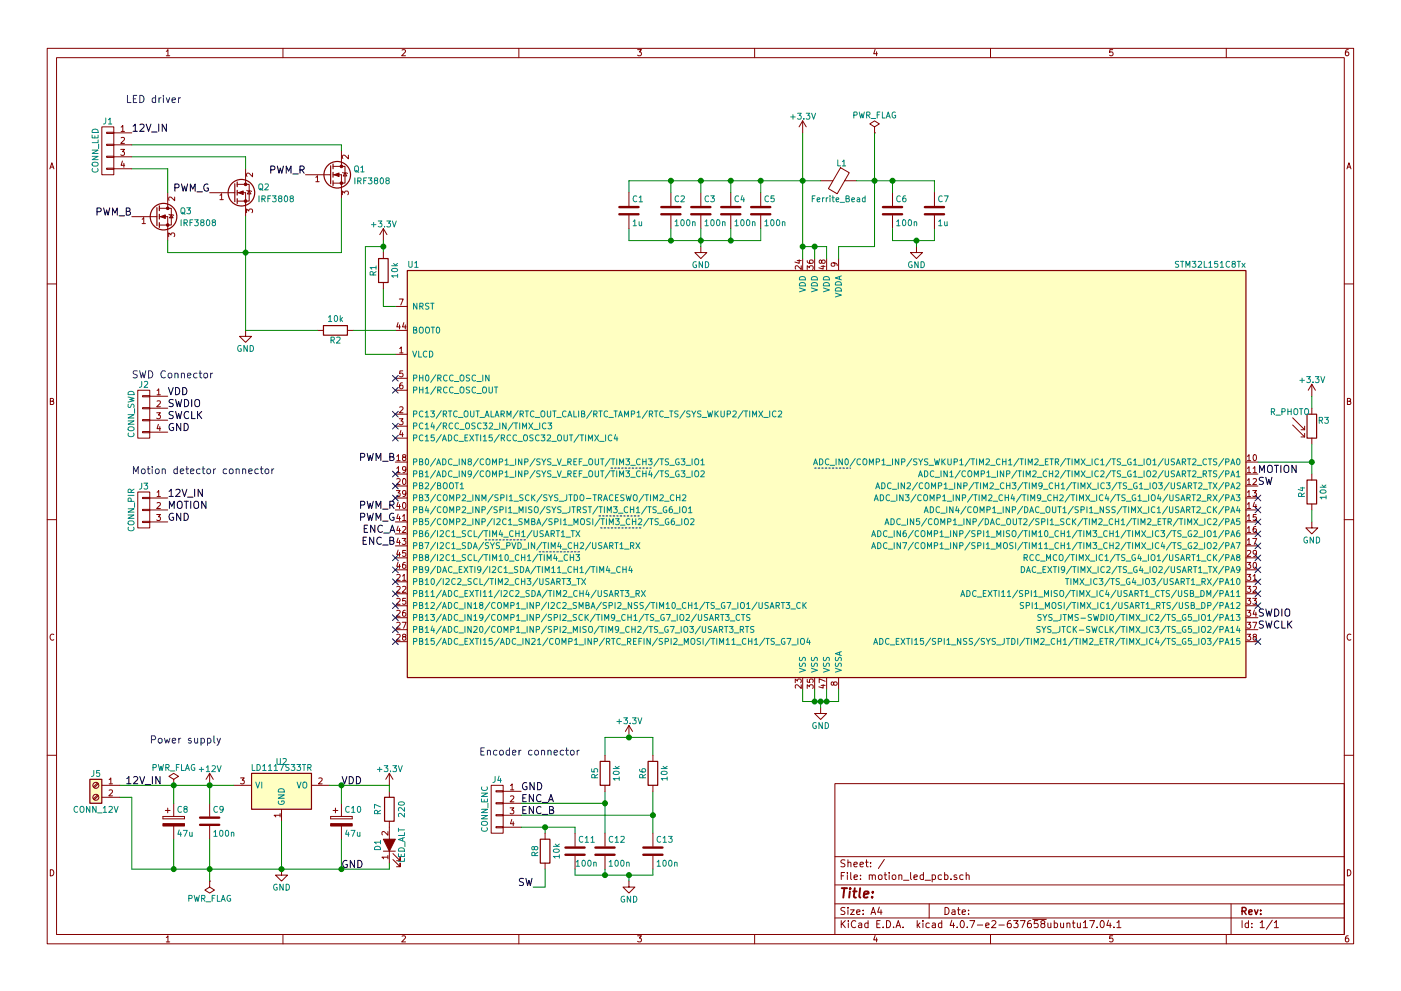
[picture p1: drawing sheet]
EESchema Schematic File Version 2
LIBS:power
LIBS:device
LIBS:switches
LIBS:relays
LIBS:motors
LIBS:transistors
LIBS:conn
LIBS:linear
LIBS:regul
LIBS:74xx
LIBS:cmos4000
LIBS:adc-dac
LIBS:memory
LIBS:xilinx
LIBS:microcontrollers
LIBS:dsp
LIBS:microchip
LIBS:analog_switches
LIBS:motorola
LIBS:texas
LIBS:intel
LIBS:audio
LIBS:interface
LIBS:digital-audio
LIBS:philips
LIBS:display
LIBS:cypress
LIBS:siliconi
LIBS:opto
LIBS:atmel
LIBS:contrib
LIBS:valves
LIBS:stm32
LIBS:motion_led_pcb-cache
EELAYER 25 0
EELAYER END
$Descr A4 11693 8268
encoding utf-8
Sheet 1 1
Title ""
Date ""
Rev ""
Comp ""
Comment1 ""
Comment2 ""
Comment3 ""
Comment4 ""
$EndDescr
$Comp
L STM32L151C8Tx U1
U 1 1
P 6900 3950
F 0 "U1" H 3400 5675 50  0000 L BNN
F 1 "STM32L151C8Tx" H 10400 5675 50  0000 R BNN
F 2 "Housings_QFP:LQFP-48_7x7mm_Pitch0.5mm" H 10400 5625 50  0001 R TNN
F 3 "" H 6900 3950 50  0001 C CNN
	1    6900 3950
	1    0    0    -1  
$EndComp
$Comp
L C C6
U 1 1
P 7450 1750
F 0 "C6" H 7475 1850 50  0000 L CNN
F 1 "100n" H 7475 1650 50  0000 L CNN
F 2 "Capacitors_SMD:C_1206_HandSoldering" H 7488 1600 50  0001 C CNN
F 3 "" H 7450 1750 50  0001 C CNN
	1    7450 1750
	1    0    0    -1  
$EndComp
$Comp
L C C2
U 1 1
P 5600 1750
F 0 "C2" H 5625 1850 50  0000 L CNN
F 1 "100n" H 5625 1650 50  0000 L CNN
F 2 "Capacitors_SMD:C_1206_HandSoldering" H 5638 1600 50  0001 C CNN
F 3 "" H 5600 1750 50  0001 C CNN
	1    5600 1750
	1    0    0    -1  
$EndComp
$Comp
L C C3
U 1 1
P 5850 1750
F 0 "C3" H 5875 1850 50  0000 L CNN
F 1 "100n" H 5875 1650 50  0000 L CNN
F 2 "Capacitors_SMD:C_1206_HandSoldering" H 5888 1600 50  0001 C CNN
F 3 "" H 5850 1750 50  0001 C CNN
	1    5850 1750
	1    0    0    -1  
$EndComp
$Comp
L C C4
U 1 1
P 6100 1750
F 0 "C4" H 6125 1850 50  0000 L CNN
F 1 "100n" H 6125 1650 50  0000 L CNN
F 2 "Capacitors_SMD:C_1206_HandSoldering" H 6138 1600 50  0001 C CNN
F 3 "" H 6100 1750 50  0001 C CNN
	1    6100 1750
	1    0    0    -1  
$EndComp
$Comp
L C C5
U 1 1
P 6350 1750
F 0 "C5" H 6375 1850 50  0000 L CNN
F 1 "100n" H 6375 1650 50  0000 L CNN
F 2 "Capacitors_SMD:C_1206_HandSoldering" H 6388 1600 50  0001 C CNN
F 3 "" H 6350 1750 50  0001 C CNN
	1    6350 1750
	1    0    0    -1  
$EndComp
$Comp
L Ferrite_Bead L1
U 1 1
P 7000 1500
F 0 "L1" V 6850 1525 50  0000 C CNN
F 1 "Ferrite_Bead" V 7150 1500 50  0000 C CNN
F 2 "Inductors_SMD:L_0805_HandSoldering" V 6930 1500 50  0001 C CNN
F 3 "" H 7000 1500 50  0001 C CNN
	1    7000 1500
	0    1    1    0   
$EndComp
$Comp
L GND #PWR01
U 1 1
P 7650 2050
F 0 "#PWR01" H 7650 1800 50  0001 C CNN
F 1 "GND" H 7650 1900 50  0000 C CNN
F 2 "" H 7650 2050 50  0001 C CNN
F 3 "" H 7650 2050 50  0001 C CNN
	1    7650 2050
	1    0    0    -1  
$EndComp
$Comp
L GND #PWR02
U 1 1
P 5850 2050
F 0 "#PWR02" H 5850 1800 50  0001 C CNN
F 1 "GND" H 5850 1900 50  0000 C CNN
F 2 "" H 5850 2050 50  0001 C CNN
F 3 "" H 5850 2050 50  0001 C CNN
	1    5850 2050
	1    0    0    -1  
$EndComp
$Comp
L R R2
U 1 1
P 2800 2750
F 0 "R2" V 2880 2750 50  0000 C CNN
F 1 "10k" V 2700 2750 50  0000 C CNN
F 2 "Resistors_SMD:R_1206_HandSoldering" V 2730 2750 50  0001 C CNN
F 3 "" H 2800 2750 50  0001 C CNN
	1    2800 2750
	0    1    1    0   
$EndComp
$Comp
L GND #PWR03
U 1 1
P 2050 2750
F 0 "#PWR03" H 2050 2500 50  0001 C CNN
F 1 "GND" H 2050 2600 50  0000 C CNN
F 2 "" H 2050 2750 50  0001 C CNN
F 3 "" H 2050 2750 50  0001 C CNN
	1    2050 2750
	1    0    0    -1  
$EndComp
$Comp
L GND #PWR04
U 1 1
P 6850 5900
F 0 "#PWR04" H 6850 5650 50  0001 C CNN
F 1 "GND" H 6850 5750 50  0000 C CNN
F 2 "" H 6850 5900 50  0001 C CNN
F 3 "" H 6850 5900 50  0001 C CNN
	1    6850 5900
	1    0    0    -1  
$EndComp
$Comp
L +3.3V #PWR05
U 1 1
P 6700 1100
F 0 "#PWR05" H 6700 950 50  0001 C CNN
F 1 "+3.3V" H 6700 1240 50  0000 C CNN
F 2 "" H 6700 1100 50  0001 C CNN
F 3 "" H 6700 1100 50  0001 C CNN
	1    6700 1100
	1    0    0    -1  
$EndComp
$Comp
L +3.3V #PWR06
U 1 1
P 3200 2000
F 0 "#PWR06" H 3200 1850 50  0001 C CNN
F 1 "+3.3V" H 3200 2140 50  0000 C CNN
F 2 "" H 3200 2000 50  0001 C CNN
F 3 "" H 3200 2000 50  0001 C CNN
	1    3200 2000
	1    0    0    -1  
$EndComp
$Comp
L PWR_FLAG #FLG07
U 1 1
P 7300 1100
F 0 "#FLG07" H 7300 1175 50  0001 C CNN
F 1 "PWR_FLAG" H 7300 1250 50  0000 C CNN
F 2 "" H 7300 1100 50  0001 C CNN
F 3 "" H 7300 1100 50  0001 C CNN
	1    7300 1100
	1    0    0    -1  
$EndComp
$Comp
L LD1117S33TR U2
U 1 1
P 2350 6600
F 0 "U2" H 2350 6850 50  0000 C CNN
F 1 "LD1117S33TR" H 2350 6800 50  0000 C CNN
F 2 "TO_SOT_Packages_SMD:SOT-223" H 2350 6700 50  0001 C CNN
F 3 "" H 2350 6600 50  0001 C CNN
	1    2350 6600
	1    0    0    -1  
$EndComp
$Comp
L R R7
U 1 1
P 3250 6750
F 0 "R7" V 3150 6750 50  0000 C CNN
F 1 "220" V 3350 6750 50  0000 C CNN
F 2 "Resistors_SMD:R_1206_HandSoldering" V 3180 6750 50  0001 C CNN
F 3 "" H 3250 6750 50  0001 C CNN
	1    3250 6750
	1    0    0    -1  
$EndComp
$Comp
L CP C8
U 1 1
P 1450 6850
F 0 "C8" H 1475 6950 50  0000 L CNN
F 1 "47u" H 1475 6750 50  0000 L CNN
F 2 "Capacitors_SMD:CP_Elec_10x10" H 1488 6700 50  0001 C CNN
F 3 "" H 1450 6850 50  0001 C CNN
	1    1450 6850
	1    0    0    -1  
$EndComp
$Comp
L C C9
U 1 1
P 1750 6850
F 0 "C9" H 1775 6950 50  0000 L CNN
F 1 "100n" H 1775 6750 50  0000 L CNN
F 2 "Capacitors_SMD:C_1206_HandSoldering" H 1788 6700 50  0001 C CNN
F 3 "" H 1750 6850 50  0001 C CNN
	1    1750 6850
	1    0    0    -1  
$EndComp
$Comp
L LED_ALT D1
U 1 1
P 3250 7050
F 0 "D1" H 3250 7150 50  0000 C CNN
F 1 "LED_ALT" H 3250 6950 50  0000 C CNN
F 2 "LEDs:LED_1206_HandSoldering" H 3250 7050 50  0001 C CNN
F 3 "" H 3250 7050 50  0001 C CNN
	1    3250 7050
	0    -1   -1   0   
$EndComp
$Comp
L CP C10
U 1 1
P 2850 6850
F 0 "C10" H 2875 6950 50  0000 L CNN
F 1 "47u" H 2875 6750 50  0000 L CNN
F 2 "Capacitors_SMD:CP_Elec_10x10" H 2888 6700 50  0001 C CNN
F 3 "" H 2850 6850 50  0001 C CNN
	1    2850 6850
	1    0    0    -1  
$EndComp
$Comp
L GND #PWR08
U 1 1
P 2350 7250
F 0 "#PWR08" H 2350 7000 50  0001 C CNN
F 1 "GND" H 2350 7100 50  0000 C CNN
F 2 "" H 2350 7250 50  0001 C CNN
F 3 "" H 2350 7250 50  0001 C CNN
	1    2350 7250
	1    0    0    -1  
$EndComp
Text Label 2850 7250 0    60   ~ 0
GND
$Comp
L PWR_FLAG #FLG09
U 1 1
P 1450 6550
F 0 "#FLG09" H 1450 6625 50  0001 C CNN
F 1 "PWR_FLAG" H 1450 6700 50  0000 C CNN
F 2 "" H 1450 6550 50  0001 C CNN
F 3 "" H 1450 6550 50  0001 C CNN
	1    1450 6550
	1    0    0    -1  
$EndComp
$Comp
L +12V #PWR010
U 1 1
P 1750 6550
F 0 "#PWR010" H 1750 6400 50  0001 C CNN
F 1 "+12V" H 1750 6690 50  0000 C CNN
F 2 "" H 1750 6550 50  0001 C CNN
F 3 "" H 1750 6550 50  0001 C CNN
	1    1750 6550
	1    0    0    -1  
$EndComp
Text Label 1350 6550 2    60   ~ 0
12V_IN
$Comp
L +3.3V #PWR011
U 1 1
P 3250 6550
F 0 "#PWR011" H 3250 6400 50  0001 C CNN
F 1 "+3.3V" H 3250 6690 50  0000 C CNN
F 2 "" H 3250 6550 50  0001 C CNN
F 3 "" H 3250 6550 50  0001 C CNN
	1    3250 6550
	1    0    0    -1  
$EndComp
Text Label 2850 6550 0    60   ~ 0
VDD
$Comp
L +3.3V #PWR012
U 1 1
P 5250 6150
F 0 "#PWR012" H 5250 6000 50  0001 C CNN
F 1 "+3.3V" H 5250 6290 50  0000 C CNN
F 2 "" H 5250 6150 50  0001 C CNN
F 3 "" H 5250 6150 50  0001 C CNN
	1    5250 6150
	1    0    0    -1  
$EndComp
$Comp
L C C12
U 1 1
P 5050 7100
F 0 "C12" H 5075 7200 50  0000 L CNN
F 1 "100n" H 5075 7000 50  0000 L CNN
F 2 "Capacitors_SMD:C_1206_HandSoldering" H 5088 6950 50  0001 C CNN
F 3 "" H 5050 7100 50  0001 C CNN
	1    5050 7100
	1    0    0    -1  
$EndComp
$Comp
L C C13
U 1 1
P 5450 7100
F 0 "C13" H 5475 7200 50  0000 L CNN
F 1 "100n" H 5475 7000 50  0000 L CNN
F 2 "Capacitors_SMD:C_1206_HandSoldering" H 5488 6950 50  0001 C CNN
F 3 "" H 5450 7100 50  0001 C CNN
	1    5450 7100
	1    0    0    -1  
$EndComp
$Comp
L GND #PWR013
U 1 1
P 5250 7350
F 0 "#PWR013" H 5250 7100 50  0001 C CNN
F 1 "GND" H 5250 7200 50  0000 C CNN
F 2 "" H 5250 7350 50  0001 C CNN
F 3 "" H 5250 7350 50  0001 C CNN
	1    5250 7350
	1    0    0    -1  
$EndComp
$Comp
L CONN_01X04 J4
U 1 1
P 4150 6750
F 0 "J4" H 4150 7000 50  0000 C CNN
F 1 "CONN_ENC" V 4250 6750 50  0000 C CNN
F 2 "Pin_Headers:Pin_Header_Straight_1x04_Pitch2.54mm" H 4150 6750 50  0001 C CNN
F 3 "" H 4150 6750 50  0001 C CNN
	1    4150 6750
	-1   0    0    -1  
$EndComp
Text Label 4350 6600 0    60   ~ 0
GND
$Comp
L C C11
U 1 1
P 4800 7100
F 0 "C11" H 4825 7200 50  0000 L CNN
F 1 "100n" H 4800 7000 50  0000 L CNN
F 2 "Capacitors_SMD:C_1206_HandSoldering" H 4838 6950 50  0001 C CNN
F 3 "" H 4800 7100 50  0001 C CNN
	1    4800 7100
	1    0    0    -1  
$EndComp
Text Label 4450 7400 2    60   ~ 0
SW
Text Notes 4000 6300 0    60   ~ 0
Encoder connector
Text Notes 1250 6200 0    60   ~ 0
Power supply
$Comp
L PWR_FLAG #FLG014
U 1 1
P 1750 7350
F 0 "#FLG014" H 1750 7425 50  0001 C CNN
F 1 "PWR_FLAG" H 1750 7500 50  0000 C CNN
F 2 "" H 1750 7350 50  0001 C CNN
F 3 "" H 1750 7350 50  0001 C CNN
	1    1750 7350
	-1   0    0    1   
$EndComp
Text Label 4350 6700 0    60   ~ 0
ENC_A
Text Label 4350 6800 0    60   ~ 0
ENC_B
Text Label 3300 4450 2    60   ~ 0
ENC_A
Text Label 3300 4550 2    60   ~ 0
ENC_B
$Comp
L R_PHOTO R3
U 1 1
P 10950 3550
F 0 "R3" H 11000 3600 50  0000 L CNN
F 1 "R_PHOTO" H 10600 3700 50  0000 L TNN
F 2 "Pin_Headers:Pin_Header_Straight_1x02_Pitch2.54mm" V 11000 3300 50  0001 L CNN
F 3 "" H 10950 3500 50  0001 C CNN
	1    10950 3550
	1    0    0    -1  
$EndComp
$Comp
L GND #PWR015
U 1 1
P 10950 4350
F 0 "#PWR015" H 10950 4100 50  0001 C CNN
F 1 "GND" H 10950 4200 50  0000 C CNN
F 2 "" H 10950 4350 50  0001 C CNN
F 3 "" H 10950 4350 50  0001 C CNN
	1    10950 4350
	1    0    0    -1  
$EndComp
$Comp
L +3.3V #PWR016
U 1 1
P 10950 3300
F 0 "#PWR016" H 10950 3150 50  0001 C CNN
F 1 "+3.3V" H 10950 3440 50  0000 C CNN
F 2 "" H 10950 3300 50  0001 C CNN
F 3 "" H 10950 3300 50  0001 C CNN
	1    10950 3300
	1    0    0    -1  
$EndComp
Text Label 3300 4250 2    60   ~ 0
PWM_R
Text Label 3300 4350 2    60   ~ 0
PWM_G
Text Label 3300 3850 2    60   ~ 0
PWM_B
Text Label 10500 3950 0    60   ~ 0
MOTION
$Comp
L CONN_01X03 J3
U 1 1
P 1200 4250
F 0 "J3" H 1200 4450 50  0000 C CNN
F 1 "CONN_PIR" V 1300 4250 50  0000 C CNN
F 2 "Pin_Headers:Pin_Header_Angled_1x04_Pitch2.54mm" H 1200 4250 50  0001 C CNN
F 3 "" H 1200 4250 50  0001 C CNN
	1    1200 4250
	-1   0    0    -1  
$EndComp
Text Label 1400 4150 0    60   ~ 0
12V_IN
Text Label 1400 4350 0    60   ~ 0
GND
Text Label 1400 4250 0    60   ~ 0
MOTION
$Comp
L Q_NMOS_GDS Q2
U 1 1
P 1950 1600
F 0 "Q2" H 2150 1650 50  0000 L CNN
F 1 "IRF3808" H 2150 1550 50  0000 L CNN
F 2 "TO_SOT_Packages_THT:TO-220_Vertical" H 2150 1700 50  0001 C CNN
F 3 "" H 1950 1600 50  0001 C CNN
	1    1950 1600
	1    0    0    -1  
$EndComp
$Comp
L Q_NMOS_GDS Q3
U 1 1
P 1300 1800
F 0 "Q3" H 1500 1850 50  0000 L CNN
F 1 "IRF3808" H 1500 1750 50  0000 L CNN
F 2 "TO_SOT_Packages_THT:TO-220_Vertical" H 1500 1900 50  0001 C CNN
F 3 "" H 1300 1800 50  0001 C CNN
	1    1300 1800
	1    0    0    -1  
$EndComp
$Comp
L Q_NMOS_GDS Q1
U 1 1
P 2750 1450
F 0 "Q1" H 2950 1500 50  0000 L CNN
F 1 "IRF3808" H 2950 1400 50  0000 L CNN
F 2 "TO_SOT_Packages_THT:TO-220_Vertical" H 2950 1550 50  0001 C CNN
F 3 "" H 2750 1450 50  0001 C CNN
	1    2750 1450
	1    0    0    -1  
$EndComp
Text Label 1100 1800 2    60   ~ 0
PWM_B
Text Label 1750 1600 2    60   ~ 0
PWM_G
Text Label 2550 1450 2    60   ~ 0
PWM_R
$Comp
L CONN_01X04 J1
U 1 1
P 900 1250
F 0 "J1" H 900 1500 50  0000 C CNN
F 1 "CONN_LED" V 1000 1250 50  0000 C CNN
F 2 "Pin_Headers:Pin_Header_Angled_1x04_Pitch2.54mm" H 900 1250 50  0001 C CNN
F 3 "" H 900 1250 50  0001 C CNN
	1    900  1250
	-1   0    0    -1  
$EndComp
Text Label 1100 1100 0    60   ~ 0
12V_IN
Text Notes 1050 850  0    60   ~ 0
LED driver
Wire Wire Line
	7150 1500 7800 1500
Wire Wire Line
	7800 1500 7800 1600
Wire Wire Line
	7450 1600 7450 1500
Connection ~ 7450 1500
Wire Wire Line
	7450 1900 7450 2000
Wire Wire Line
	7450 2000 7800 2000
Wire Wire Line
	7800 2000 7800 1900
Wire Wire Line
	7650 2000 7650 2050
Connection ~ 7650 2000
Wire Wire Line
	5250 1500 6850 1500
Wire Wire Line
	5250 1500 5250 1600
Wire Wire Line
	5600 1600 5600 1500
Connection ~ 5600 1500
Wire Wire Line
	5850 1500 5850 1600
Connection ~ 5850 1500
Wire Wire Line
	6100 1600 6100 1500
Connection ~ 6100 1500
Wire Wire Line
	6350 1600 6350 1500
Connection ~ 6350 1500
Wire Wire Line
	6350 2000 6350 1900
Wire Wire Line
	5250 2000 6350 2000
Wire Wire Line
	5250 2000 5250 1900
Wire Wire Line
	5600 1900 5600 2000
Connection ~ 5600 2000
Wire Wire Line
	5850 1900 5850 2050
Connection ~ 5850 2000
Wire Wire Line
	6100 1900 6100 2000
Connection ~ 6100 2000
Wire Wire Line
	6700 1100 6700 2150
Connection ~ 6700 1500
Wire Wire Line
	6800 2150 6800 2050
Wire Wire Line
	6700 2050 6900 2050
Connection ~ 6700 2050
Wire Wire Line
	6900 2050 6900 2150
Connection ~ 6800 2050
Wire Wire Line
	7000 2150 7000 2050
Wire Wire Line
	7000 2050 7300 2050
Wire Wire Line
	7300 2050 7300 1100
Connection ~ 7300 1500
Wire Wire Line
	3300 2550 3200 2550
Wire Wire Line
	3050 2950 3300 2950
Wire Wire Line
	3200 2550 3200 2400
Wire Wire Line
	3200 2000 3200 2100
Wire Wire Line
	3050 2950 3050 2050
Wire Wire Line
	3050 2050 3200 2050
Connection ~ 3200 2050
Wire Wire Line
	6700 5750 6700 5850
Wire Wire Line
	6700 5850 7000 5850
Wire Wire Line
	7000 5850 7000 5750
Wire Wire Line
	6900 5750 6900 5850
Connection ~ 6900 5850
Wire Wire Line
	6800 5750 6800 5850
Connection ~ 6800 5850
Wire Wire Line
	6850 5900 6850 5850
Connection ~ 6850 5850
Wire Wire Line
	2750 6550 3250 6550
Wire Wire Line
	3250 6550 3250 6600
Wire Wire Line
	2850 6700 2850 6550
Connection ~ 2850 6550
Wire Wire Line
	2850 7250 2850 7000
Wire Wire Line
	1100 7250 3250 7250
Wire Wire Line
	3250 7250 3250 7200
Wire Wire Line
	1450 7250 1450 7000
Connection ~ 2850 7250
Wire Wire Line
	1750 7000 1750 7350
Connection ~ 1750 7250
Wire Wire Line
	2350 6850 2350 7250
Connection ~ 2350 7250
Wire Wire Line
	1000 6550 1950 6550
Wire Wire Line
	1450 6550 1450 6700
Wire Wire Line
	1750 6700 1750 6550
Connection ~ 1750 6550
Connection ~ 1450 6550
Wire Wire Line
	5050 6300 5050 6150
Wire Wire Line
	5050 6150 5450 6150
Wire Wire Line
	5450 6150 5450 6300
Connection ~ 5250 6150
Wire Wire Line
	5050 6600 5050 6950
Wire Wire Line
	5450 6600 5450 6950
Wire Wire Line
	5050 7250 5050 7300
Wire Wire Line
	4800 7300 5450 7300
Wire Wire Line
	5450 7300 5450 7250
Wire Wire Line
	5250 7350 5250 7300
Connection ~ 5250 7300
Wire Wire Line
	4350 6700 5050 6700
Connection ~ 5050 6700
Wire Wire Line
	4350 6800 5450 6800
Connection ~ 5450 6800
Wire Wire Line
	4350 6900 4800 6900
Wire Wire Line
	4550 6900 4550 6950
Wire Wire Line
	4800 6900 4800 6950
Connection ~ 4550 6900
Wire Wire Line
	4800 7250 4800 7300
Connection ~ 5050 7300
Wire Wire Line
	4550 7250 4550 7400
Wire Wire Line
	4550 7400 4450 7400
Wire Wire Line
	10950 3700 10950 3950
Wire Wire Line
	10950 3850 10500 3850
Connection ~ 10950 3850
Wire Wire Line
	10950 4250 10950 4350
Wire Wire Line
	10950 3300 10950 3400
Wire Notes Line
	5000 4300 5350 4300
Wire Notes Line
	5350 4400 5000 4400
Wire Notes Line
	5100 3900 5450 3900
Wire Notes Line
	4050 4500 4400 4500
Wire Notes Line
	4500 4600 4850 4600
Wire Notes Line
	6800 3900 7100 3900
Wire Wire Line
	1100 1300 2050 1300
Wire Wire Line
	1100 1400 1400 1400
Wire Wire Line
	1400 1400 1400 1600
Wire Wire Line
	2050 1300 2050 1400
Wire Wire Line
	1100 1200 2850 1200
Wire Wire Line
	2850 1200 2850 1250
Wire Wire Line
	2850 2100 2850 1650
Wire Wire Line
	1400 2100 2850 2100
Wire Wire Line
	2950 2750 3300 2750
Wire Wire Line
	2050 2750 2650 2750
Wire Wire Line
	2050 1800 2050 2750
Connection ~ 2050 2100
Wire Wire Line
	1400 2000 1400 2100
NoConn ~ 3300 5350
NoConn ~ 3300 5250
NoConn ~ 3300 5150
NoConn ~ 3300 5050
NoConn ~ 3300 4950
NoConn ~ 3300 4850
NoConn ~ 3300 4750
NoConn ~ 3300 3650
NoConn ~ 3300 3950
NoConn ~ 3300 4050
NoConn ~ 3300 4150
NoConn ~ 3300 3450
NoConn ~ 3300 3550
NoConn ~ 3300 3150
NoConn ~ 3300 3250
NoConn ~ 3300 4650
NoConn ~ 10500 4150
NoConn ~ 10500 4250
NoConn ~ 10500 4350
NoConn ~ 10500 4450
NoConn ~ 10500 4550
NoConn ~ 10500 4650
NoConn ~ 10500 4750
NoConn ~ 10500 4850
NoConn ~ 10500 4950
NoConn ~ 10500 5050
NoConn ~ 10500 5350
Text Label 10500 4050 0    60   ~ 0
SW
$Comp
L R R1
U 1 1
P 3200 2250
F 0 "R1" V 3280 2250 50  0000 C CNN
F 1 "10k" V 3100 2250 50  0000 C CNN
F 2 "Resistors_SMD:R_1206_HandSoldering" V 3130 2250 50  0001 C CNN
F 3 "" H 3200 2250 50  0001 C CNN
	1    3200 2250
	-1   0    0    1   
$EndComp
$Comp
L R R4
U 1 1
P 10950 4100
F 0 "R4" V 11030 4100 50  0000 C CNN
F 1 "10k" V 10850 4100 50  0000 C CNN
F 2 "Resistors_SMD:R_1206_HandSoldering" V 10880 4100 50  0001 C CNN
F 3 "" H 10950 4100 50  0001 C CNN
	1    10950 4100
	-1   0    0    1   
$EndComp
$Comp
L R R5
U 1 1
P 5050 6450
F 0 "R5" V 5130 6450 50  0000 C CNN
F 1 "10k" V 4950 6450 50  0000 C CNN
F 2 "Resistors_SMD:R_1206_HandSoldering" V 4980 6450 50  0001 C CNN
F 3 "" H 5050 6450 50  0001 C CNN
	1    5050 6450
	-1   0    0    1   
$EndComp
$Comp
L R R6
U 1 1
P 5450 6450
F 0 "R6" V 5530 6450 50  0000 C CNN
F 1 "10k" V 5350 6450 50  0000 C CNN
F 2 "Resistors_SMD:R_1206_HandSoldering" V 5380 6450 50  0001 C CNN
F 3 "" H 5450 6450 50  0001 C CNN
	1    5450 6450
	-1   0    0    1   
$EndComp
$Comp
L R R8
U 1 1
P 4550 7100
F 0 "R8" V 4630 7100 50  0000 C CNN
F 1 "10k" V 4450 7100 50  0000 C CNN
F 2 "Resistors_SMD:R_1206_HandSoldering" V 4480 7100 50  0001 C CNN
F 3 "" H 4550 7100 50  0001 C CNN
	1    4550 7100
	-1   0    0    1   
$EndComp
$Comp
L CONN_01X04 J2
U 1 1
P 1200 3450
F 0 "J2" H 1200 3700 50  0000 C CNN
F 1 "CONN_SWD" V 1300 3450 50  0000 C CNN
F 2 "Pin_Headers:Pin_Header_Straight_1x04_Pitch2.54mm" H 1200 3450 50  0001 C CNN
F 3 "" H 1200 3450 50  0001 C CNN
	1    1200 3450
	-1   0    0    -1  
$EndComp
Text Notes 1100 3950 0    60   ~ 0
Motion detector connector
Text Notes 1100 3150 0    60   ~ 0
SWD Connector
Text Label 1400 3300 0    60   ~ 0
VDD
Text Label 10500 5150 0    60   ~ 0
SWDIO
Text Label 10500 5250 0    60   ~ 0
SWCLK
Text Label 1400 3500 0    60   ~ 0
SWCLK
Text Label 1400 3400 0    60   ~ 0
SWDIO
Text Label 1400 3600 0    60   ~ 0
GND
$Comp
L Screw_Terminal_01x02 J5
U 1 1
P 800 6550
F 0 "J5" H 800 6650 50  0000 C CNN
F 1 "CONN_12V" H 800 6350 50  0000 C CNN
F 2 "Connectors_Terminal_Blocks:TerminalBlock_WAGO-804_RM5mm_2pol" H 800 6550 50  0001 C CNN
F 3 "" H 800 6550 50  0001 C CNN
	1    800  6550
	-1   0    0    -1  
$EndComp
Wire Wire Line
	1000 6650 1100 6650
Wire Wire Line
	1100 6650 1100 7250
Connection ~ 1450 7250
$Comp
L C C1
U 1 1
P 5250 1750
F 0 "C1" H 5275 1850 50  0000 L CNN
F 1 "1u" H 5275 1650 50  0000 L CNN
F 2 "Capacitors_SMD:C_1206_HandSoldering" H 5288 1600 50  0001 C CNN
F 3 "" H 5250 1750 50  0001 C CNN
	1    5250 1750
	1    0    0    -1  
$EndComp
$Comp
L C C7
U 1 1
P 7800 1750
F 0 "C7" H 7825 1850 50  0000 L CNN
F 1 "1u" H 7825 1650 50  0000 L CNN
F 2 "Capacitors_SMD:C_1206_HandSoldering" H 7838 1600 50  0001 C CNN
F 3 "" H 7800 1750 50  0001 C CNN
	1    7800 1750
	1    0    0    -1  
$EndComp
$EndSCHEMATC
